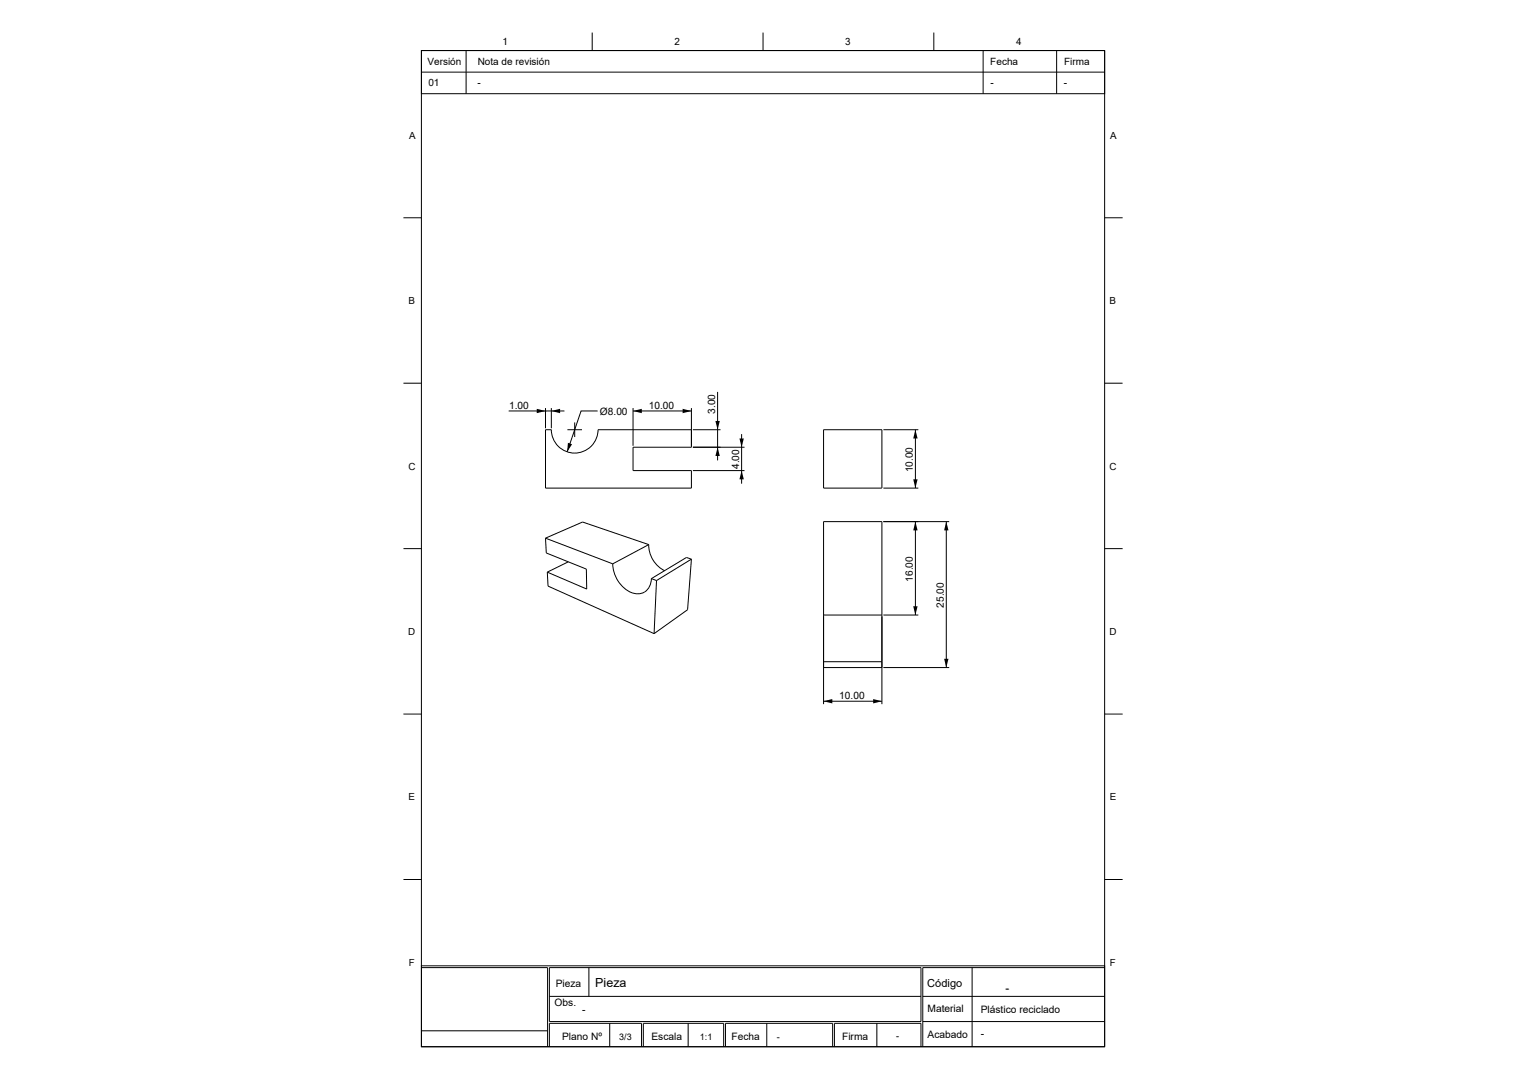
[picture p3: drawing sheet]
<svg xmlns="http://www.w3.org/2000/svg" width="420mm" height="297mm" viewBox="0 0 420 297" stroke-linecap="round" stroke-linejoin="round" font-family="sans-serif">
<g fill="none" stroke="#000" stroke-width=".27">
<path d="M115.2 13.8h186.7v272.2h-186.7zM115.2 13.8h186.7v11.8h-186.7zM115.2 19.7h186.7M127.4 13.8v11.8M161.8 8.9v4.9M208.5 8.9v4.9M255.2 8.9v4.9M268.7 13.8v11.8M288.7 13.8v11.8M110.2 59.5h5M301.9 59.5h4.9M110.2 104.7h5"/>
<path d="M139 112.3h15.2M149.1 111.5v5.5M150.7 111.5v5.5M155 117.4h4M157 115.4v4M163.3 112.3h-4.5l-3.8 11.2M173 111.5v10.3M173 112.3h15.9M188.9 111.5v10.7h-15.9v6.4h15.9v4.8h-39.8v-16h1.6a6.4 6.4 0 0 0 6.3 6.4 6.4 6.4 0 0 0 6.4-6.4h25.5M189.3 117.4h7.6M196.1 107.1v18.7M202.7 118.6v13.6"/>
<path d="M225 117.4h16v16h-16zM241.4 117.4h9.5M250.1 117.4v16M301.9 104.7h4.9M189.3 128.6h14.1M189.3 122.2h14.1M241.4 133.4h9.5M110.2 149.9h5M149.1 147l.2 4.1 10.9 4.4 .1 5.4-10.7-4.6M149.1 147l10.1-4.4 18.1 6.2M149.1 147l18.3 7.1M149.6 156.3l.2 3.8 28.9 13"/>
<path d="M155.3 153.5l-5.7 2.8M167.4 154.1a8.3 8.3 0 0 0 6.7 8.1 3.8 3.8 0 0 0 3.9-4.1M177.3 148.8a7.9 7.9 0 0 0 4.3 7.1M177.3 148.8l-9.9 5.3M178 158.1l1.4 .5M179.4 158.6l-.7 14.5M188.9 152.8l-1 13.8-9.2 6.5M188.9 152.8l-1.3-.5-9.6 5.8M188.9 152.8l-9.5 5.8M241.4 142.5h18M250.1 142.5v25.5M258.6 142.5v39.9"/>
<path d="M301.9 149.9h4.9M225 168v-25.5h16v25.5M225 168v12.8h16v-12.8M225 168.4v24M225 168h16M241 168.4v24M241.4 168h9.5M110.2 195.1h5M225 191.6h16M225 182.4h16M241.4 182.4h18M301.9 195.1h4.9"/>
<path d="M110.2 240.3h5M301.9 240.3h4.9M115.2 263.9h186.7v22.1h-186.7zM115.2 264.4h34.4v21.6M150.1 264.4h101.6v14.7h-101.6zM150.1 272.2h101.6M160.9 264.4v7.8M166.6 279.6v6.4M188 279.6v6.4M209.5 279.6v6.4M239.6 279.6v6.4M252.2 279.1h49.7"/>
<path d="M252.2 272.2h49.7M265.6 264.4v21.6M301.9 264.4h-49.7v21.6M115.2 281.6h34.4M150.1 286v-6.4h25.2v6.4M175.8 286v-6.4h21.9v6.4M198.2 286v-6.4h29.3v6.4M251.7 286v-6.4h-23.7v6.4"/>
</g>
<g fill="#000">
<path d="M146.7 111.7l2.4 .6-2.4 .6zM150.7 112.3l2.4-.6v1.2zM173 112.3l2.4-.6v1.2zM186.5 111.7l2.4 .6-2.4 .6zM195.5 115h1.2l-.6 2.4zM250.1 117.4l.6 2.4h-1.2zM155.2 121l1.1 .4-1.3 2.1zM196.1 122.2l.6 2.4h-1.2zM202.1 119.8h1.2l-.6 2.4zM202.7 128.6l.6 2.4h-1.2zM249.5 131h1.2l-.6 2.4zM250.1 142.5l.6 2.4h-1.2z"/>
<path d="M258.6 142.5l.6 2.4h-1.2zM249.5 165.6h1.2l-.6 2.4zM225 191.6l2.4-.6v1.2zM238.6 191l2.4 .6-2.4 .6zM258 180h1.2l-.6 2.4z"/>
</g>
<text font-size="3.4" x="162.7" y="269.7">Pieza</text>
<text font-size="3.1" x="274.7" y="271.1">-</text>
<text font-size="3" x="253.4" y="269.7">Código</text>
<g font-size="2.8">
<text x="139.1" y="111.6">1.00</text>
<text x="163.9" y="113.3">Ø8.00</text>
<text x="177.3" y="111.6">10.00</text>
<text x="195.4" y="113.1" transform="rotate(-90 195.4 113.1)">3.00</text>
<text x="202" y="128.2" transform="rotate(-90 202 128.2)">4.00</text>
<text x="249.5" y="129.1" transform="rotate(-90 249.5 129.1)">10.00</text>
<text x="249.5" y="159" transform="rotate(-90 249.5 159)">16.00</text>
<text x="257.9" y="166" transform="rotate(-90 257.9 166)">25.00</text>
<text x="229.3" y="190.9">10.00</text>
<text x="151.8" y="269.6">Pieza</text>
<text x="151.6" y="274.9">Obs.</text>
<text x="159" y="276.8">-</text>
<text x="253.4" y="276.6">Material</text>
<text x="268" y="276.7">Plástico reciclado</text>
<text x="153.6" y="284.1">Plano Nº</text>
<text x="178" y="284.1">Escala</text>
<text x="199.9" y="284.2">Fecha</text>
<text x="230.1" y="284.1">Firma</text>
<text x="253.5" y="283.5">Acabado</text>
<text x="268" y="283.5">-</text>
</g>
<g font-size="2.7">
<text x="116.8" y="17.7">Versión</text>
<text x="130.5" y="17.7">Nota de revisión</text>
<text x="137.3" y="12.3">1</text>
<text x="184.3" y="12.3">2</text>
<text x="230.9" y="12.3">3</text>
<text x="270.6" y="17.7">Fecha</text>
<text x="277.7" y="12.3">4</text>
<text x="290.8" y="17.7">Firma</text>
<text x="117.1" y="23.6">01</text>
<text x="130.5" y="23.6">-</text>
<text x="270.7" y="23.6">-</text>
<text x="290.7" y="23.6">-</text>
<text x="111.8" y="37.9">A</text>
<text x="303.4" y="37.9">A</text>
<text x="111.6" y="83.1">B</text>
<text x="303.2" y="83.1">B</text>
<text x="111.6" y="128.3">C</text>
<text x="303.2" y="128.3">C</text>
<text x="111.5" y="173.5">D</text>
<text x="303.2" y="173.5">D</text>
<text x="111.6" y="218.7">E</text>
<text x="303.2" y="218.7">E</text>
<text x="111.7" y="263.9">F</text>
<text x="303.3" y="263.9">F</text>
</g>
<g font-size="2.5">
<text x="169.2" y="284.1">3/3</text>
<text x="191.3" y="284.2">1:1</text>
<text x="212.3" y="284.1">-</text>
<text x="244.9" y="284">-</text>
</g>
</svg>
